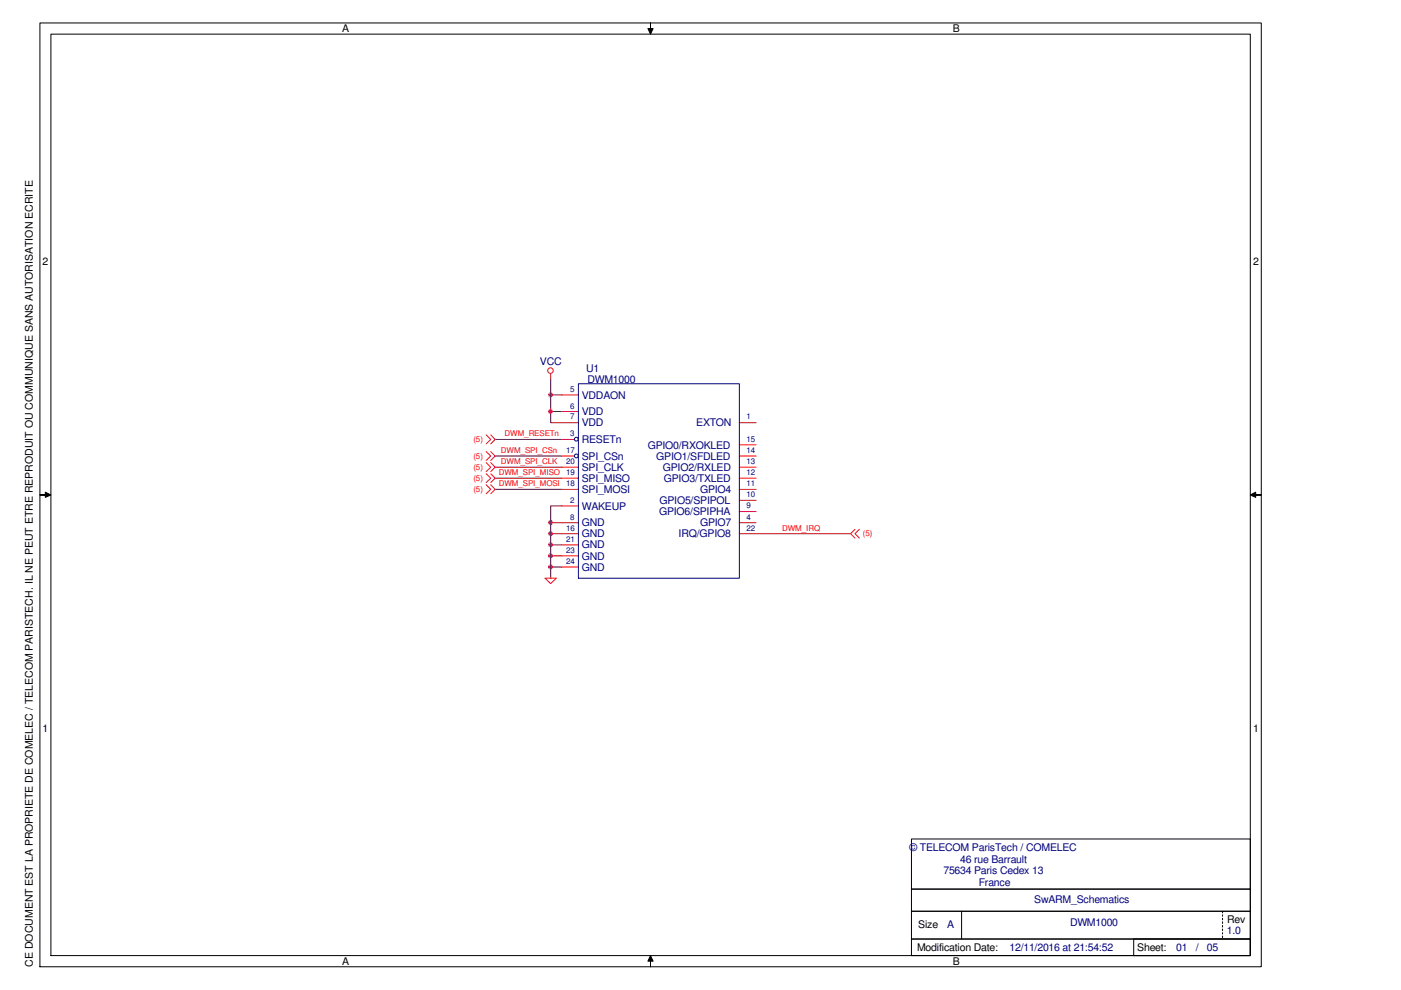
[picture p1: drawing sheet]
<svg xmlns="http://www.w3.org/2000/svg" width="297mm" height="210mm" viewBox="0 0 297 210" stroke-linecap="round" stroke-linejoin="round" font-family="sans-serif">
<path d="M116.8 110.8h2.3" fill="none" stroke="#800000" stroke-width=".21"/>
<circle cx="116.7" cy="110.8" r=".46" fill="#f0f"/>
<circle cx="116.7" cy="110.8" r=".46" fill="none" stroke="#f0f" stroke-width=".21"/>
<path d="M116.8 113.2h2.3" fill="none" stroke="#800000" stroke-width=".21"/>
<circle cx="116.7" cy="113.1" r=".45" fill="#f0f"/>
<circle cx="116.7" cy="113.1" r=".45" fill="none" stroke="#f0f" stroke-width=".21"/>
<path d="M116.8 115.5h2.3" fill="none" stroke="#800000" stroke-width=".21"/>
<circle cx="116.7" cy="115.5" r=".45" fill="#f0f"/>
<circle cx="116.7" cy="115.5" r=".45" fill="none" stroke="#f0f" stroke-width=".21"/>
<path d="M116.8 117.9h2.3" fill="none" stroke="#800000" stroke-width=".21"/>
<circle cx="116.7" cy="117.8" r=".45" fill="#f0f"/>
<circle cx="116.7" cy="117.8" r=".45" fill="none" stroke="#f0f" stroke-width=".21"/>
<path d="M116.8 83.7h2.3" fill="none" stroke="#800000" stroke-width=".21"/>
<circle cx="116.7" cy="83.7" r=".45" fill="#f0f"/>
<circle cx="116.7" cy="83.7" r=".45" fill="none" stroke="#f0f" stroke-width=".21"/>
<path d="M105 93.2h14.1M105 96.7h14.1M105 99.1h14.1M116.8 80.2v9.4h2.3M116.8 87.2h2.3M105 101.4h14.1M105 103.8h14.1M160.3 113.2h20" fill="none" stroke="#800000" stroke-width=".21"/>
<circle cx="116.7" cy="87.2" r=".45" fill="#f0f"/>
<circle cx="116.7" cy="87.2" r=".45" fill="none" stroke="#f0f" stroke-width=".21"/>
<path d="M116.8 120.2h2.3" fill="none" stroke="#800000" stroke-width=".21"/>
<circle cx="116.7" cy="120.2" r=".45" fill="#f0f"/>
<circle cx="116.7" cy="120.2" r=".45" fill="none" stroke="#f0f" stroke-width=".21"/>
<path d="M119.1 107.3h-2.3v15.3" fill="none" stroke="#800000" stroke-width=".21"/>
<g fill="#000">
<path d="M137.9 4.9v1.2h.6l-.6 1.1-.5-1.1h.5z" fill-rule="evenodd"/>
<path d="M8.5 104.9h1.1v-.5l1.2 .5-1.2 .6v-.6z" fill-rule="evenodd"/>
<path d="M265.1 104.9l1.1-.5v.5h1.2h-1.2v.6z" fill-rule="evenodd"/>
<path d="M137.9 202.6l.6 1.2h-.6v1.2v-1.2h-.5z" fill-rule="evenodd"/>
</g>
<g fill="none" stroke="#000" stroke-width=".21">
<path d="M8.5 4.9h258.9v200.1h-258.9zM10.8 7.2h254.3v195.4h-254.3zM137.9 4.9v1.2h.6l-.6 1.1-.5-1.1h.5zM8.5 104.9h1.1v-.5l1.2 .5-1.2 .6v-.6zM265.1 104.9l1.1-.5v.5h1.2h-1.2v.6zM193.2 177.9h71.9v10.6h-71.9zM193.2 199.1h71.9v3.5h-71.9zM193.2 188.5h71.9v4.7h-71.9zM193.2 193.2h71.9v5.9h-71.9zM203.9 193.2v5.9M240.4 199.1h24.7v3.5h-24.7zM259.2 193.2v.3"/>
<path d="M259.2 194v.3M259.2 194.7v.3M259.2 195.5v.3M259.2 196.2v.4M259.2 197v.3M259.2 197.7v.3M259.2 198.5v.3M137.9 202.6l.6 1.2h-.6v1.2v-1.2h-.5z"/>
</g>
<g fill="none" stroke="#f00" stroke-width=".21">
<path d="M116.8 79.2v1M103.1 92.2l1 1-1 .9M103.1 95.8l1 .9-1 .9M103.1 98.1l1 1-1 .9M104.1 92.2l.9 1-.9 .9M104.1 95.8l.9 .9-.9 .9M104.1 98.1l.9 1-.9 .9M119.1 83.7h3.5M119.1 87.2h3.5M119.1 89.6h3.5M119.1 96.7h2.7M119.1 99.1h3.5"/>
<path d="M119.1 93.2h2.7M156.8 89.6h3.5M156.8 94.3h3.5M156.8 96.7h3.5M156.8 99.1h3.5M103.1 100.5l1 .9-1 .9M103.1 102.8l1 1-1 .9M104.1 100.5l.9 .9-.9 .9M104.1 102.8l.9 1-.9 .9M119.1 101.4h3.5M119.1 103.8h3.5M119.1 110.8h3.5"/>
<path d="M119.1 113.2h3.5M119.1 107.3h3.5M119.1 115.5h3.5M119.1 117.9h3.5M156.8 101.4h3.5M156.8 103.8h3.5M156.8 106.1h3.5M156.8 108.5h3.5M156.8 110.8h3.5M156.8 113.2h3.5M181.3 112.2l-1 1 1 .9M182.2 112.2l-.9 1 .9 .9"/>
<path d="M115.6 122.6h2.3l-1.1 1.1zM119.1 120.2h3.5"/>
<circle cx="116.7" cy="78.6" r=".59"/>
</g>
<g fill="none" stroke="#000080" stroke-width=".21">
<path d="M122.6 81.4h34.2v41.2h-34.2z"/>
<circle cx="122.2" cy="96.7" r=".41"/>
<circle cx="122.2" cy="93.1" r=".4"/>
</g>
<g font-size="2.2">
<text x="72.5" y="6.9">A</text>
<text x="202" y="6.9">B</text>
<text x="9" y="56.3">2</text>
<text x="265.7" y="56.3">2</text>
<text x="9" y="155.2">1</text>
<text x="265.7" y="155.2">1</text>
<text x="194.7" y="196.7">Size</text>
<text x="260.2" y="195.7">Rev</text>
<text x="194.4" y="201.7">Modification Date:</text>
<text x="241.1" y="201.7">Sheet:</text>
<text x="7" y="205" transform="rotate(-90 7 205)">CE DOCUMENT EST LA PROPRIETE DE COMELEC / TELECOM PARISTECH. IL NE PEUT ETRE REPRODUIT OU COMMUNIQUE SANS AUTORISATION ECRITE</text>
<text x="72.5" y="204.6">A</text>
<text x="202" y="204.6">B</text>
</g>
<g font-size="2.2" fill="#000080">
<text x="114.5" y="77.4">VCC</text>
<text x="124.3" y="78.9">U1</text>
<text x="124.5" y="81.2">DWM1000</text>
<text x="123.4" y="84.5">VDDAON</text>
<text x="123.4" y="88.1">VDD</text>
<text x="123.4" y="90.4">VDD</text>
<text x="123.4" y="93.9">RESETn</text>
<text x="137.3" y="95.1">GPIO0/RXOKLED</text>
<text x="147.6" y="90.4">EXTON</text>
<text x="123.4" y="97.5">SPI_CSn</text>
<text x="123.4" y="99.8">SPI_CLK</text>
<text x="139.1" y="97.5">GPIO1/SFDLED</text>
<text x="140.5" y="99.8">GPIO2/RXLED</text>
<text x="123.4" y="102.2">SPI_MISO</text>
<text x="123.4" y="104.5">SPI_MOSI</text>
<text x="139.8" y="106.9">GPIO5/SPIPOL</text>
<text x="140.8" y="102.2">GPIO3/TXLED</text>
<text x="148.4" y="104.5">GPIO4</text>
<text x="123.4" y="111.6">GND</text>
<text x="123.4" y="114">GND</text>
<text x="123.4" y="108.1">WAKEUP</text>
<text x="139.7" y="109.3">GPIO6/SPIPHA</text>
<text x="143.9" y="114">IRQ/GPIO8</text>
<text x="148.4" y="111.6">GPIO7</text>
<text x="123.4" y="118.7">GND</text>
<text x="123.4" y="116.3">GND</text>
<text x="123.4" y="121">GND</text>
<text x="192.8" y="180.4">© TELECOM ParisTech / COMELEC</text>
<text x="200" y="185.4">75634 Paris Cedex 13</text>
<text x="203.6" y="182.9">46 rue Barrault</text>
<text x="207.5" y="187.9">France</text>
<text x="219.3" y="191.6">SwARM_Schematics</text>
<text x="200.8" y="196.7">A</text>
<text x="226.9" y="196.4">DWM1000</text>
<text x="214" y="201.7">12/11/2016 at 21:54:52</text>
<text x="249.4" y="201.7">01</text>
<text x="253.5" y="201.7">/</text>
<text x="255.9" y="201.7">05</text>
<text x="260.1" y="198.1">1.0</text>
</g>
<g font-size="1.7" fill="#000080">
<text x="120.9" y="83.1">5</text>
<text x="120.9" y="88.9">7</text>
<text x="120.9" y="86.6">6</text>
<text x="158.2" y="88.9">1</text>
<text x="120.9" y="92.5">3</text>
<text x="158.2" y="93.7">15</text>
<text x="120" y="98.4">20</text>
<text x="120" y="96">17</text>
<text x="120" y="100.7">19</text>
<text x="158.2" y="96">14</text>
<text x="158.2" y="98.4">13</text>
<text x="158.2" y="100.7">12</text>
<text x="120" y="103.1">18</text>
<text x="120.9" y="106.6">2</text>
<text x="158.2" y="103.1">11</text>
<text x="158.2" y="105.5">10</text>
<text x="158.2" y="107.8">9</text>
<text x="120" y="112.5">16</text>
<text x="120.9" y="110.2">8</text>
<text x="158.2" y="110.2">4</text>
<text x="158.2" y="112.5">22</text>
<text x="120" y="119.5">24</text>
<text x="120" y="117.2">23</text>
<text x="120" y="114.9">21</text>
</g>
<g font-size="1.7" fill="#f00">
<text x="100.4" y="93.7">(5)</text>
<text x="107" y="92.5">DWM_RESETn</text>
<text x="100.4" y="97.2">(5)</text>
<text x="100.4" y="99.6">(5)</text>
<text x="100.4" y="101.9">(5)</text>
<text x="105.7" y="100.8">DWM_SPI_MISO</text>
<text x="106.2" y="96.1">DWM_SPI_CSn</text>
<text x="106.2" y="98.4">DWM_SPI_CLK</text>
<text x="100.4" y="104.3">(5)</text>
<text x="105.7" y="103.1">DWM_SPI_MOSI</text>
<text x="165.8" y="112.5">DWM_IRQ</text>
<text x="183" y="113.7">(5)</text>
</g>
</svg>
